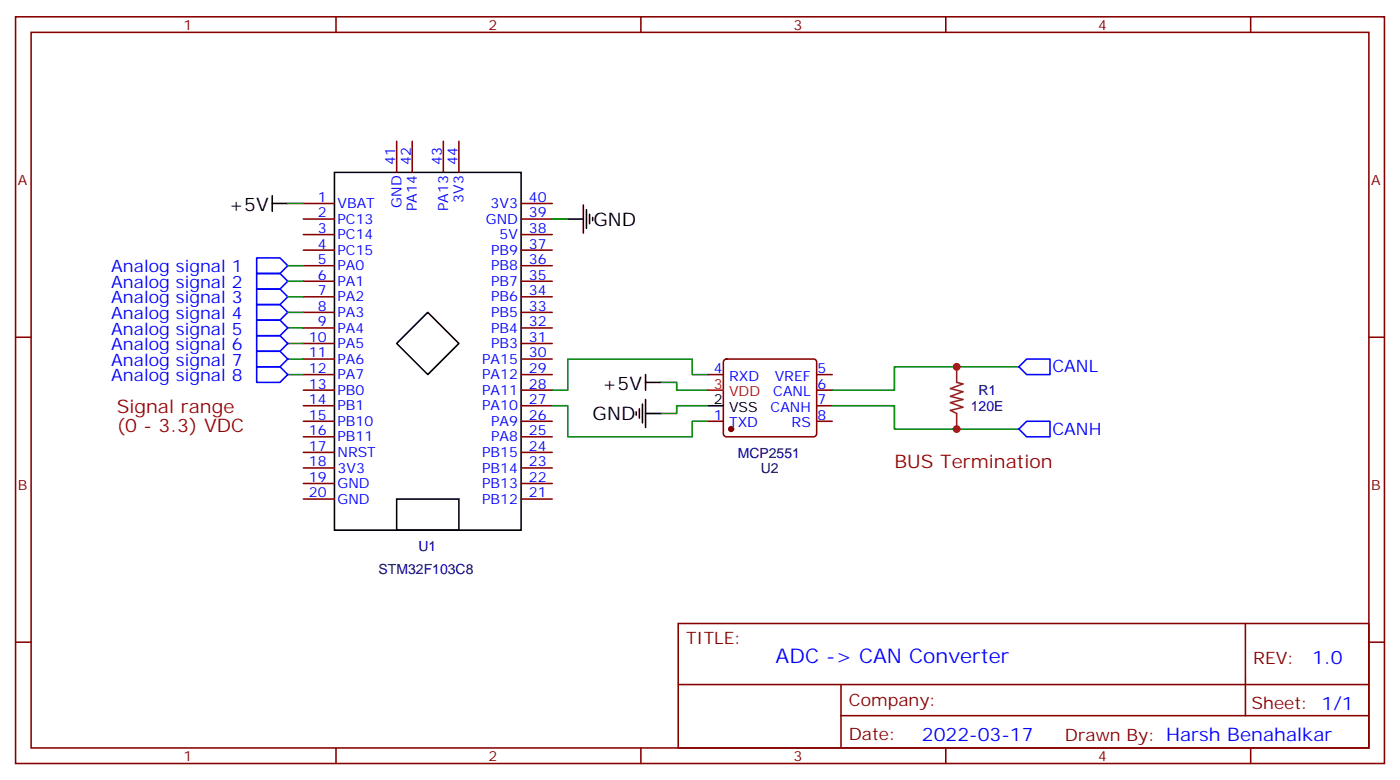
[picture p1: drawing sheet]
<svg xmlns="http://www.w3.org/2000/svg" width="317mm" height="177mm" viewBox="0 0 317 177" stroke-linecap="round" stroke-linejoin="round" font-family="sans-serif">
<g fill="none" stroke="#870000" stroke-width=".35">
<path d="M3.5 3.8h310.5v169.3h-310.5zM7.1 7.3h303.3v162.3h-303.3zM76.2 3.8v3.5M145.3 3.8v3.5M214.5 3.8v3.5M283.6 3.8v3.5M90 32v7.1M93.5 32v7.1M100.5 32v7.1M104.1 32v7.1M68.8 46.1h7M68.8 49.7h7"/>
<path d="M68.8 53.2h7M68.8 56.7h7M118.2 46.1h7M118.2 49.7h7M118.2 53.2h7M118.2 56.7h7M3.5 76.5h3.6M68.8 60.3h7M68.8 63.8h7M68.8 67.3h7M68.8 70.8h7M68.8 74.4h7"/>
<path d="M68.8 77.9h7M118.2 60.3h7M118.2 63.8h7M118.2 67.3h7M118.2 70.8h7M118.2 74.4h7M118.2 77.9h7M310.4 76.5h3.6M68.8 95.5h7M68.8 84.9h7M68.8 88.5h7M68.8 92h7"/>
<path d="M68.8 81.4h7M68.8 99.1h7M118.2 95.5h7M118.2 84.9h7M118.2 88.5h7M118.2 92h7M118.2 81.4h7M118.2 99.1h7M160.5 95.5h3.5M160.5 84.9h3.5M164.3 81.6l.4-.2h19.8a.71 .71 0 0 1 .7 .7v16.3a.76 .76 0 0 1-.7 .7h-19.8a.76 .76 0 0 1-.7-.7v-16.3zM185.2 95.5h3.5"/>
<path d="M185.2 84.9h3.5M185.2 88.5h3.5M185.2 92h3.5M68.8 102.6h7M68.8 106.1h7M68.8 109.6h7M68.8 113.2h7M118.2 102.6h7M118.2 106.1h7M118.2 109.6h7M118.2 113.2h7M3.5 145.6h3.6"/>
<path d="M153.8 141.4h156.6v28.2h-156.6zM153.8 155.2h156.5M190.7 155.2v14.2M282.4 141.4v20.9M310.4 145.6h3.6M76.2 169.6v3.5M145.3 169.6v3.5M190.7 162.3h119.6M214.5 169.6v3.5M283.6 169.6v3.5"/>
</g>
<circle cx="165.8" cy="97.3" r=".53" fill="#870000" stroke="#870000" stroke-width=".35"/>
<g fill="none" stroke="#000" stroke-width=".35">
<path d="M75.8 39.1h42.4v81.1h-42.4zM61.7 46.1h3.6M61.7 44.4v3.5M128.8 49.7h3.5M132.3 46.5v6.3M133 47.6v4.2M133.7 48.6v2.1M134.4 49.3v.7M90 77.9l7-7.1 7.1 7.1-7.1 7zM144.3 93.4v.7M145 92.7v2.1M145.7 91.7v4.2"/>
<path d="M146.4 86.7h3.5M146.4 84.9v3.6M146.4 90.6v6.3M146.4 93.8h3.5M160.5 92h3.5M90 113.2h14.1v7h-14.1z"/>
</g>
<path d="M160.5 88.5h3.5" fill="none" stroke="#f00" stroke-width=".35"/>
<g fill="none" stroke="#008700" stroke-width=".35">
<path d="M65.3 46.1h3.5M125.2 49.7h3.6M65.3 60.3h3.5M65.3 63.8h3.5M65.3 67.3h3.5M65.3 70.8h3.5M65.3 77.9h3.5M65.3 74.4h3.5M65.3 84.9h3.5M65.3 81.4h3.5M125.2 92h3.6v7.1h28.2v-3.6h3.5M149.9 86.7h3.6v1.8h7"/>
<path d="M160.5 92h-7v1.8h-3.6M160.5 84.9h-3.5v-3.5h-28.2v7.1h-3.6M188.7 92h14.1v5.3h28.3M231.1 83.2h-28.3v5.3h-14.1"/>
</g>
<path d="M217 83.2v3.5l1.4 .4-2.9 1 2.9 .7-2.9 1.1 2.9 .7-2.9 .7 2.9 1.1-2.9 .7 1.5 .7v3.5" fill="none" stroke="#8c2424" stroke-width=".35"/>
<path d="M58.2 58.5h5.3l1.8 1.8-1.8 1.7h-5.3zM58.2 62h5.3l1.8 1.8-1.8 1.7h-5.3zM58.2 65.5h5.3l1.8 1.8-1.8 1.8h-5.3zM58.2 69.1h5.3l1.8 1.7-1.8 1.8h-5.3zM58.2 79.7h5.3l1.8 1.7-1.8 1.8h-5.3zM58.2 76.1h5.3l1.8 1.8-1.8 1.8h-5.3zM58.2 72.6h5.3l1.8 1.8-1.8 1.7h-5.3zM58.2 83.2h5.3l1.8 1.7-1.8 1.8h-5.3zM231.1 97.3l1.7-1.8h5.3v3.6h-5.3zM231.1 83.2l1.7-1.8h5.3v3.5h-5.3z" fill="none" stroke="#00f" stroke-width=".35"/>
<g fill="#c00">
<circle cx="217" cy="83.2" r=".88"/>
<circle cx="217" cy="97.3" r=".88"/>
</g>
<text font-size="4.6" fill="#00f" x="175.9" y="150.4">ADC -&gt; CAN Converter</text>
<g font-size="4.2">
<text x="51.9" y="47.8">+5V</text>
<text x="134.6" y="51.3">GND</text>
<text x="136.6" y="88.4">+5V</text>
<text x="134.4" y="95.2">GND</text>
</g>
<g font-size="4.2" fill="#900">
<text x="26.5" y="93.8">Signal range</text>
<text x="26.5" y="98">(0 - 3.3) VDC</text>
<text x="202.8" y="106.1">BUS Termination</text>
</g>
<g font-size="4.2" fill="#00f">
<text x="297.6" y="150.7">1.0</text>
<text x="209.1" y="168">2022-03-17</text>
</g>
<g font-size="3.9" fill="#00f">
<text x="25.2" y="61.8">Analog signal 1</text>
<text x="25.2" y="65.3">Analog signal 2</text>
<text x="25.2" y="68.8">Analog signal 3</text>
<text x="25.2" y="72.3">Analog signal 4</text>
<text x="25.2" y="75.9">Analog signal 5</text>
<text x="25.2" y="82.9">Analog signal 7</text>
<text x="25.2" y="79.4">Analog signal 6</text>
<text x="25.2" y="86.5">Analog signal 8</text>
<text x="238.7" y="84.4">CANL</text>
<text x="238.7" y="98.5">CANH</text>
</g>
<g font-size="3.9" fill="#800">
<text x="155.6" y="146">TITLE:</text>
<text x="284.2" y="150.7">REV:</text>
<text x="192.5" y="160.2">Company:</text>
<text x="283.9" y="160.8">Sheet: 1/1</text>
<text x="192.5" y="167.9">Date:</text>
<text x="241.5" y="167.9">Drawn By: Harsh Benahalkar</text>
</g>
<g font-size="3.2" fill="#800">
<text x="41.6" y="6.8">1</text>
<text x="110.8" y="6.8">2</text>
<text x="179.9" y="6.8">3</text>
<text x="249.1" y="6.8">4</text>
<text x="4.1" y="41.9">A</text>
<text x="311" y="41.9">A</text>
<text x="4.1" y="111.1">B</text>
<text x="311" y="111.1">B</text>
<text x="41.6" y="172.6">1</text>
<text x="110.8" y="172.6">2</text>
<text x="179.9" y="172.6">3</text>
<text x="249.1" y="172.6">4</text>
</g>
<g font-size="3.2" fill="#00f">
<text x="89.6" y="37.3" transform="rotate(-90 89.6 37.3)">41</text>
<text x="93.1" y="37.3" transform="rotate(-90 93.1 37.3)">42</text>
<text x="100.2" y="37.3" transform="rotate(-90 100.2 37.3)">43</text>
<text x="103.7" y="37.3" transform="rotate(-90 103.7 37.3)">44</text>
<text x="72.1" y="45.8">1</text>
<text x="76.6" y="47.2">VBAT</text>
<text x="91" y="47.1" transform="rotate(-90 91 47.1)">GND</text>
<text x="94.5" y="47.9" transform="rotate(-90 94.5 47.9)">PA14</text>
<text x="101.6" y="47.9" transform="rotate(-90 101.6 47.9)">PA13</text>
<text x="105.1" y="46" transform="rotate(-90 105.1 46)">3V3</text>
<text x="111.3" y="47.2">3V3</text>
<text x="119.9" y="45.8">40</text>
<text x="72.1" y="49.3">2</text>
<text x="72.1" y="52.8">3</text>
<text x="76.6" y="50.7">PC13</text>
<text x="110.2" y="50.7">GND</text>
<text x="119.9" y="52.8">38</text>
<text x="119.9" y="49.3">39</text>
<text x="72.1" y="56.4">4</text>
<text x="72.1" y="59.9">5</text>
<text x="76.6" y="54.3">PC14</text>
<text x="76.6" y="57.8">PC15</text>
<text x="111.4" y="57.8">PB9</text>
<text x="113.3" y="54.3">5V</text>
<text x="119.9" y="59.9">36</text>
<text x="119.9" y="56.4">37</text>
<text x="72.1" y="63.4">6</text>
<text x="76.6" y="61.3">PA0</text>
<text x="76.6" y="64.8">PA1</text>
<text x="111.4" y="64.8">PB7</text>
<text x="111.4" y="61.3">PB8</text>
<text x="119.9" y="63.4">35</text>
<text x="72.1" y="67">7</text>
<text x="72.1" y="70.5">8</text>
<text x="76.6" y="68.4">PA2</text>
<text x="76.6" y="71.9">PA3</text>
<text x="111.4" y="71.9">PB5</text>
<text x="111.4" y="68.4">PB6</text>
<text x="119.9" y="70.5">33</text>
<text x="119.9" y="67">34</text>
<text x="70.1" y="77.5">10</text>
<text x="72.1" y="74">9</text>
<text x="76.6" y="75.4">PA4</text>
<text x="111.4" y="75.4">PB4</text>
<text x="119.9" y="77.5">31</text>
<text x="119.9" y="74">32</text>
<text x="70.1" y="81.1">11</text>
<text x="76.6" y="79">PA5</text>
<text x="76.6" y="82.5">PA6</text>
<text x="109.4" y="82.5">PA15</text>
<text x="111.4" y="79">PB3</text>
<text x="119.9" y="81.1">30</text>
<text x="70.1" y="84.6">12</text>
<text x="70.1" y="88.1">13</text>
<text x="76.6" y="86">PA7</text>
<text x="76.6" y="89.5">PB0</text>
<text x="109.4" y="89.5">PA11</text>
<text x="109.4" y="86">PA12</text>
<text x="119.9" y="88.1">28</text>
<text x="119.9" y="84.6">29</text>
<text x="161.9" y="84.6">4</text>
<text x="165.3" y="86.4">RXD</text>
<text x="175.4" y="89.9">CANL</text>
<text x="175.7" y="86.4">VREF</text>
<text x="185.4" y="84.6">5</text>
<text x="185.4" y="88.1">6</text>
<text x="70.1" y="91.7">14</text>
<text x="70.1" y="95.2">15</text>
<text x="76.6" y="93.1">PB1</text>
<text x="109.4" y="93.1">PA10</text>
<text x="119.9" y="95.2">26</text>
<text x="119.9" y="91.7">27</text>
<text x="161.9" y="95.2">1</text>
<text x="174.8" y="93.4">CANH</text>
<text x="185.4" y="91.7">7</text>
<text x="185.4" y="95.2">8</text>
<text x="70.1" y="98.7">16</text>
<text x="76.6" y="96.6">PB10</text>
<text x="76.6" y="100.1">PB11</text>
<text x="111.4" y="100.1">PA8</text>
<text x="111.4" y="96.6">PA9</text>
<text x="119.9" y="98.7">25</text>
<text x="165.3" y="96.9">TXD</text>
<text x="179.5" y="96.9">RS</text>
<text x="70.1" y="102.2">17</text>
<text x="70.1" y="105.8">18</text>
<text x="76.6" y="103.6">NRST</text>
<text x="76.6" y="107.2">3V3</text>
<text x="109.4" y="107.2">PB14</text>
<text x="109.4" y="103.6">PB15</text>
<text x="119.9" y="105.8">23</text>
<text x="119.9" y="102.2">24</text>
<text x="70.1" y="109.3">19</text>
<text x="70.1" y="112.8">20</text>
<text x="76.6" y="110.7">GND</text>
<text x="109.4" y="110.7">PB13</text>
<text x="119.9" y="112.8">21</text>
<text x="119.9" y="109.3">22</text>
<text x="76.6" y="114.2">GND</text>
<text x="109.4" y="114.2">PB12</text>
</g>
<g font-size="3.2" fill="#f00">
<text x="161.9" y="88.1">3</text>
<text x="165.3" y="89.9">VDD</text>
</g>
<g font-size="3.2" fill="#000080">
<text x="221.9" y="89.6">R1</text>
<text x="220.2" y="93.1">120E</text>
<text x="167.3" y="103.8">MCP2551</text>
<text x="172.5" y="107.3">U2</text>
<text x="94.9" y="124.9">U1</text>
<text x="85.9" y="130.2">STM32F103C8</text>
</g>
<g font-size="3.2">
<text x="161.9" y="91.7">2</text>
<text x="165.3" y="93.4">VSS</text>
</g>
</svg>
